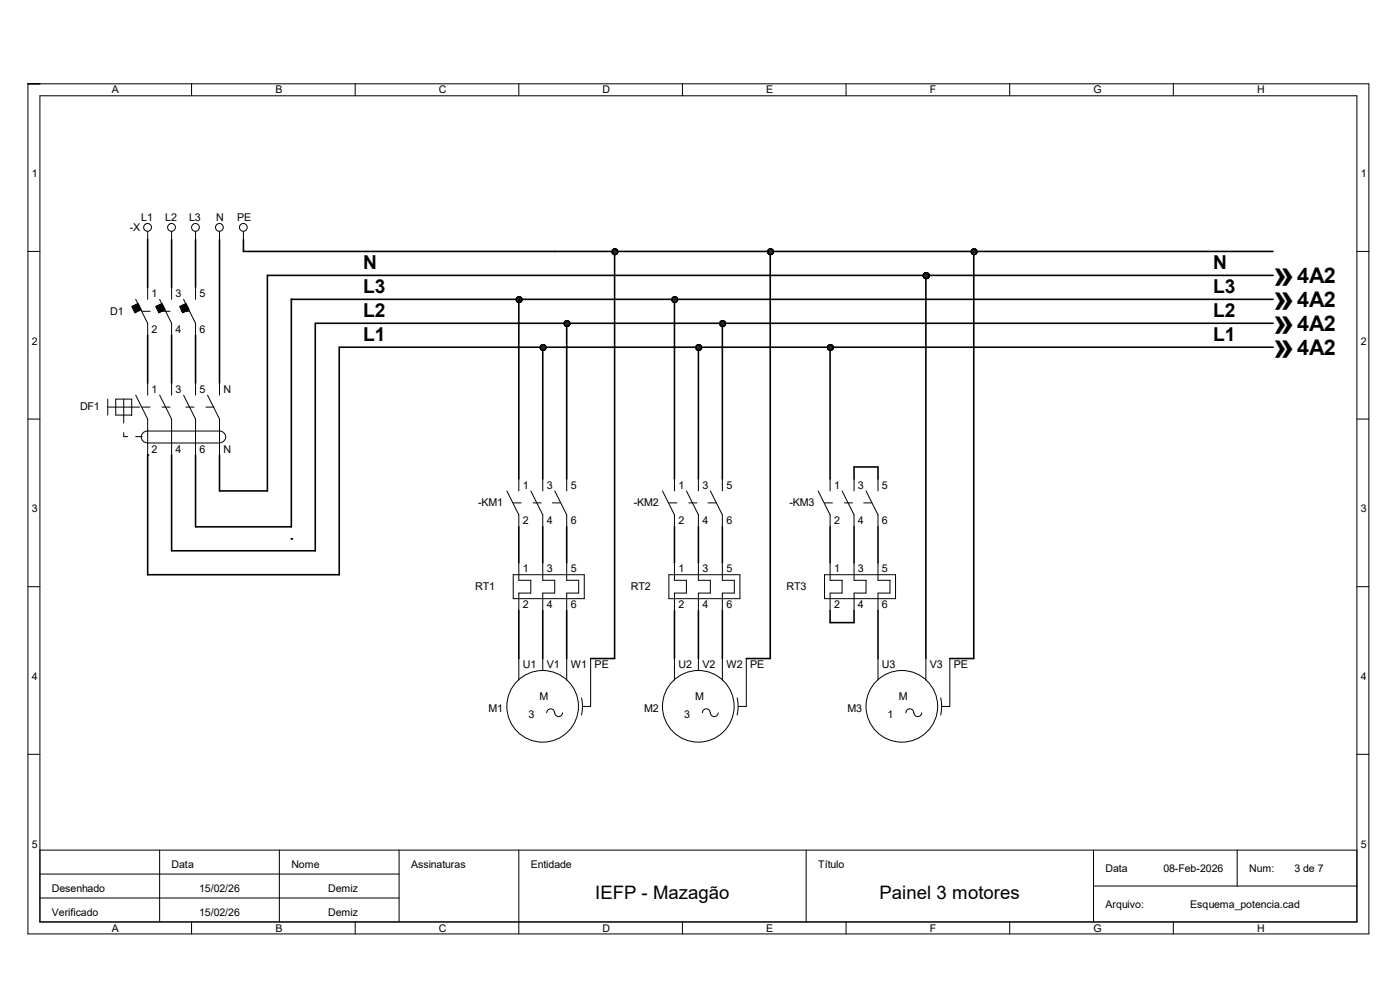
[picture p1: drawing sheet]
<svg xmlns="http://www.w3.org/2000/svg" width="297mm" height="210mm" viewBox="0 0 297 210" stroke-linecap="round" stroke-linejoin="round" font-family="sans-serif">
<g fill="none" stroke="#000" stroke-width=".21">
<path d="M5.9 17.8h284.5v180.3h-284.5zM40.6 17.8v2.5M75.4 17.8v2.5M110.1 17.8v2.5M144.8 17.8v2.5M179.5 17.8v2.5M214.2 17.8v2.5M248.9 17.8v2.5M8.5 20.3h279.4v175.3h-279.4zM5.9 53.3h2.6M31.3 49.1v1.7M36.4 49.1v1.7"/>
<path d="M41.5 49.1v1.7M46.6 49.1v1.7M51.6 49.1v1.7M287.9 53.3h2.5M5.9 88.9h2.6M287.9 88.9h2.5M107.5 104.1l2.6 5.1v2.6M108.9 106.7h1.7M110.1 101.6v2.5M110.1 119.4v3.7h2.5v2.7h-2.5v3.7M112.6 104.1l2.5 5.1v2.6M113.1 106.7h1.7"/>
<path d="M115.1 101.6v2.5M115.1 119.4v3.7h2.6v2.7h-2.6v3.7M117.2 106.7h1.7M117.7 104.1l2.5 5.1v2.6M120.2 101.6v2.5M120.2 119.4v3.7h2.6v2.7h-2.6v3.7M143.1 119.4v3.7h2.5v2.7h-2.5v3.7M148.2 119.4v3.7h2.5v2.7h-2.5v3.7M153.2 119.4v3.7h2.6v2.7h-2.6v3.7M173.6 104.1l2.5 5.1v2.6M174.9 106.7h1.7M176.1 101.6v2.5"/>
<path d="M176.1 119.4v3.7h2.5v2.7h-2.5v3.7M178.6 104.1l2.6 5.1v2.6M179.2 106.7h1.6M181.2 101.6v2.5M181.2 119.4v3.7h2.5v2.7h-2.5v3.7M183.2 106.7h1.7M183.7 104.1l2.6 5.1v2.6M186.3 101.6v2.5M186.3 119.4v3.7h2.5v2.7h-2.5v3.7M5.9 124.5h2.6M108.9 121.9h15.1v5.1h-15.1zM110.1 139.7v4.6"/>
<path d="M115.1 139.7v2.5M120.2 139.7v4.6M125.3 139.7v10.2h-1.7M141.9 121.9h15.1v5.1h-15.1zM143.1 139.7v4.6M148.2 139.7v2.5M153.2 139.7v4.6M158.3 139.7v10.2h-1.7M174.9 121.9h15.1v5.1h-15.1zM186.3 139.7v4.6M196.4 139.7v4.6M201.5 139.7v10.2h-1.7"/>
<path d="M287.9 124.5h2.5M116 151.2a.83 .83 0 0 1 .8-.8 .83 .83 0 0 1 .8 .8M117.7 151.2a.83 .83 0 0 0 .8 .8 .83 .83 0 0 0 .8-.8M123.4 148l.2 1.8-.2 1.9M149 151.2a.83 .83 0 0 1 .8-.8 .83 .83 0 0 1 .9 .8M150.7 151.2a.83 .83 0 0 0 .8 .8 .83 .83 0 0 0 .9-.8M156.4 148l.2 1.8-.2 1.9M192.2 151.2a.83 .83 0 0 1 .8-.8 .83 .83 0 0 1 .8 .8M193.9 151.2a.83 .83 0 0 0 .8 .8 .83 .83 0 0 0 .8-.8M199.6 148l.2 1.8-.2 1.9M5.9 160h2.6M287.9 160h2.5"/>
<path d="M8.5 180.3h279.4M8.5 185.4h76.2M8.5 190.5h76.2M33.9 180.3v15.3M40.6 195.6v2.5M59.3 180.3v15.3M75.4 195.6v2.5M84.7 180.3v15.3M110.1 180.3v17.8M144.8 195.6v2.5M171 180.3v15.3M179.5 195.6v2.5"/>
<path d="M214.2 195.6v2.5M232 188h55.9M232 180.3v15.3M248.9 195.6v2.5M262.5 180.3v7.7"/>
<circle cx="31.3" cy="48.2" r=".83"/>
<circle cx="36.4" cy="48.2" r=".83"/>
<circle cx="41.5" cy="48.2" r=".83"/>
<circle cx="46.5" cy="48.2" r=".83"/>
<circle cx="51.6" cy="48.2" r=".83"/>
<circle cx="115.1" cy="149.8" r="7.6"/>
<circle cx="148.1" cy="149.8" r="7.6"/>
<circle cx="191.3" cy="149.8" r="7.6"/>
</g>
<circle cx="196.5" cy="58.5" r=".57" fill="#f00" stroke="#000" stroke-width=".21"/>
<path d="M140.5 104.1l2.6 5.1v2.6M141.9 106.7h1.7M143.1 101.6v2.5M145.6 104.1l2.6 5.1v2.6M146.1 106.7h1.7M148.2 101.6v2.5M150.2 106.7h1.7M150.7 104.1l2.5 5.1v2.6M153.2 101.6v2.5" fill="none" stroke="#000" stroke-width=".21"/>
<circle cx="206.6" cy="53.4" r=".57" fill="#f00" stroke="#000" stroke-width=".21"/>
<g fill="none" stroke="#000" stroke-width=".21">
<path d="M28.8 63.5l2.5 5.1v2.5M30.1 66h1.7M31.3 61v2.5M33.9 63.5l2.5 5.1v2.5M34.4 66h1.7M36.4 61v2.5M38.4 66h1.7M38.9 63.5l2.6 5.1v2.5M41.5 61v2.5M22.9 84.7v3.4M22.9 86.4h6.7M24.6 84.7h3.3v3.4h-3.3z"/>
<path d="M26.2 84.7v5M26.2 91.8v.8h.9M28.8 83.8l2.5 5.1v7.6M28.8 92.6h1.3M30.1 86.4h1.7M31.3 81.3v2.5M31.3 94h15.3M33.9 83.8l2.5 5.1v7.6M34.4 86.4h1.7M36.4 81.3v2.5M38.9 83.8l2.6 5.1v7.6M39.5 86.4h1.6"/>
<path d="M41.5 81.3v2.5M43.7 86.4h1.7M44 83.8l2.6 5.1v7.6M46.6 93.9a1.25 1.25 0 0 0 1.3-1.2 1.25 1.25 0 0 0-1.3-1.3h-15.3a1.25 1.25 0 0 0-1.3 1.3 1.25 1.25 0 0 0 1.3 1.2M46.6 81.3v2.5"/>
</g>
<g fill="#000" stroke="#000" stroke-width=".21">
<path d="M27.9 65l1.4-.7 .7 1.4-1.4 .7z" fill-rule="evenodd"/>
<path d="M33 65l1.4-.7 .7 1.4-1.4 .7z" fill-rule="evenodd"/>
<path d="M38.1 65l1.4-.7 .6 1.4-1.3 .7z" fill-rule="evenodd"/>
</g>
<g fill="#f00" stroke="#000" stroke-width=".21">
<circle cx="110.1" cy="63.6" r=".57"/>
<circle cx="143.1" cy="63.6" r=".57"/>
<circle cx="130.4" cy="53.4" r=".57"/>
<circle cx="163.5" cy="53.4" r=".57"/>
<circle cx="176.2" cy="73.7" r=".57"/>
<circle cx="196.5" cy="58.5" r=".57"/>
<circle cx="120.3" cy="68.6" r=".57"/>
<circle cx="115.2" cy="73.7" r=".57"/>
<circle cx="153.3" cy="68.6" r=".57"/>
<circle cx="148.2" cy="73.7" r=".57"/>
</g>
<g fill="#f00" stroke="#000" stroke-width=".34">
<circle cx="196.5" cy="58.5" r=".57"/>
<circle cx="206.6" cy="53.4" r=".57"/>
<circle cx="110.1" cy="63.6" r=".57"/>
<circle cx="143.1" cy="63.6" r=".57"/>
<circle cx="130.4" cy="53.4" r=".57"/>
<circle cx="163.5" cy="53.4" r=".57"/>
<circle cx="176.2" cy="73.7" r=".57"/>
<circle cx="120.3" cy="68.6" r=".57"/>
<circle cx="115.2" cy="73.7" r=".57"/>
<circle cx="153.3" cy="68.6" r=".57"/>
<circle cx="148.2" cy="73.7" r=".57"/>
</g>
<path d="M117.7 53.3h152.4M186.3 99.1h-5.1v2.5M176.1 111.8v7.6M181.2 111.8v7.6M176.1 129.5v2.6h5.1" fill="none" stroke="#000" stroke-width=".34"/>
<circle cx="196.5" cy="58.5" r=".57" fill="#800000" stroke="#000" stroke-width=".34"/>
<path d="M130.4 53.3v86.4h-5.1M163.4 53.3v86.4h-5.1M206.6 53.3v86.4h-5.1M110.1 111.8v7.6M115.1 111.8v7.6M143.1 111.8v7.6M148.2 111.8v7.6M153.2 111.8v7.6M143.1 129.5v10.2M148.2 129.5v10.2M153.2 129.5v10.2" fill="none" stroke="#000" stroke-width=".34"/>
<circle cx="206.6" cy="53.4" r=".57" fill="#800000" stroke="#000" stroke-width=".34"/>
<g fill="none" stroke="#000" stroke-width=".34">
<path d="M31.3 50.8v10.2M36.4 50.8v10.2M41.5 50.8v10.2M46.6 50.8v30.5M51.6 50.8v2.5h66.1M270.1 58.4h-213.4v45.7h-10.1v-7.6M31.3 71.1v10.2M36.4 71.1v10.2M41.5 71.1v10.2M270.1 73.7h-198.1v48.2h-40.7v-25.4M270.1 68.6h-203.2v48.2h-30.5v-20.3M270.1 63.5h-208.3v48.3h-20.3v-15.3"/>
<path d="M186.3 99.1v2.5M120.2 111.8v7.6M186.3 111.8v7.6M110.1 129.5v10.2M115.1 129.5v10.2M120.2 129.5v10.2M181.2 129.5v2.6"/>
</g>
<g fill="#000">
<circle cx="61.8" cy="63.5" r=".17"/>
<circle cx="31.3" cy="96.5" r=".17"/>
<circle cx="61.8" cy="114.3" r=".17"/>
</g>
<circle cx="110.1" cy="63.6" r=".57" fill="#800000" stroke="#000" stroke-width=".34"/>
<path d="M143.1 63.5v38.1" fill="none" stroke="#000" stroke-width=".34"/>
<g fill="#800000" stroke="#000" stroke-width=".34">
<circle cx="143.1" cy="63.6" r=".57"/>
<circle cx="130.4" cy="53.4" r=".57"/>
<circle cx="163.5" cy="53.4" r=".57"/>
</g>
<path d="M110.1 63.5v38.1M176.1 73.7v27.9" fill="none" stroke="#000" stroke-width=".34"/>
<g fill="#800000" stroke="#000" stroke-width=".34">
<circle cx="176.2" cy="73.7" r=".57"/>
<circle cx="196.5" cy="58.5" r=".57"/>
</g>
<path d="M196.4 58.4v81.3" fill="none" stroke="#000" stroke-width=".34"/>
<circle cx="196.5" cy="58.5" r=".57" fill="#800000" stroke="#000" stroke-width=".34"/>
<path d="M120.2 68.6v33M186.3 129.5v10.2" fill="none" stroke="#000" stroke-width=".34"/>
<circle cx="120.3" cy="68.6" r=".57" fill="#800000" stroke="#000" stroke-width=".34"/>
<path d="M115.1 73.7v27.9" fill="none" stroke="#000" stroke-width=".34"/>
<circle cx="115.2" cy="73.7" r=".57" fill="#800000" stroke="#000" stroke-width=".34"/>
<path d="M153.2 68.6v33" fill="none" stroke="#000" stroke-width=".34"/>
<circle cx="153.3" cy="68.6" r=".57" fill="#800000" stroke="#000" stroke-width=".34"/>
<path d="M148.2 73.7v27.9" fill="none" stroke="#000" stroke-width=".34"/>
<circle cx="148.2" cy="73.7" r=".57" fill="#800000" stroke="#000" stroke-width=".34"/>
<path d="M5.9 17.8h2.6" fill="none" stroke="#000" stroke-width=".34"/>
<g font-size="8.1">
<text x="270.1" y="60.9">»</text>
<text x="270.1" y="66">»</text>
<text x="270.1" y="71">»</text>
<text x="270.1" y="76.1">»</text>
</g>
<g font-size="4.6">
<text x="275.2" y="65.2">4A2</text>
<text x="275.2" y="60.1">4A2</text>
<text x="275.2" y="70.3">4A2</text>
<text x="275.2" y="75.4">4A2</text>
</g>
<g font-size="4.1">
<text x="77" y="57.1">N</text>
<text x="257.4" y="57.1">N</text>
<text x="77" y="62.2">L3</text>
<text x="257.4" y="62.2">L3</text>
<text x="77" y="67.3">L2</text>
<text x="257.4" y="67.3">L2</text>
<text x="77" y="72.3">L1</text>
<text x="257.4" y="72.3">L1</text>
</g>
<g font-size="3.9">
<text x="126.3" y="190.7">IEFP - Mazagão</text>
<text x="186.6" y="190.7">Painel 3 motores</text>
</g>
<g font-size="2.3">
<text x="30" y="46.9">L1</text>
<text x="35.1" y="46.9">L2</text>
<text x="40.1" y="46.9">L3</text>
<text x="45.9" y="46.9">N</text>
<text x="50.3" y="46.9">PE</text>
<text x="27.5" y="48.9">-X</text>
<text x="32.2" y="63">1</text>
<text x="37.2" y="63">3</text>
<text x="42.3" y="63">5</text>
<text x="23.4" y="66.7">D1</text>
<text x="32.2" y="70.6">2</text>
<text x="37.2" y="70.6">4</text>
<text x="42.3" y="70.6">6</text>
<text x="32.2" y="83.3">1</text>
<text x="37.2" y="83.3">3</text>
<text x="42.3" y="83.3">5</text>
<text x="47.4" y="83.3">N</text>
<text x="17" y="87">DF1</text>
<text x="32.2" y="96">2</text>
<text x="37.2" y="96">4</text>
<text x="42.3" y="96">6</text>
<text x="47.4" y="96">N</text>
<text x="101.4" y="107.4">-KM1</text>
<text x="110.9" y="103.6">1</text>
<text x="116" y="103.6">3</text>
<text x="121.1" y="103.6">5</text>
<text x="134.4" y="107.4">-KM2</text>
<text x="143.9" y="103.6">1</text>
<text x="149" y="103.6">3</text>
<text x="154.1" y="103.6">5</text>
<text x="167.5" y="107.4">-KM3</text>
<text x="177" y="103.6">1</text>
<text x="182" y="103.6">3</text>
<text x="187.1" y="103.6">5</text>
<text x="110.9" y="111.3">2</text>
<text x="116" y="111.3">4</text>
<text x="121.1" y="111.3">6</text>
<text x="143.9" y="111.3">2</text>
<text x="149" y="111.3">4</text>
<text x="154.1" y="111.3">6</text>
<text x="177" y="111.3">2</text>
<text x="182" y="111.3">4</text>
<text x="187.1" y="111.3">6</text>
<text x="100.8" y="125.1">RT1</text>
<text x="110.9" y="121.4">1</text>
<text x="116" y="121.4">3</text>
<text x="121.1" y="121.4">5</text>
<text x="133.9" y="125.1">RT2</text>
<text x="143.9" y="121.4">1</text>
<text x="149" y="121.4">3</text>
<text x="154.1" y="121.4">5</text>
<text x="166.9" y="125.1">RT3</text>
<text x="177" y="121.4">1</text>
<text x="182" y="121.4">3</text>
<text x="187.1" y="121.4">5</text>
<text x="110.9" y="129">2</text>
<text x="116" y="129">4</text>
<text x="121.1" y="129">6</text>
<text x="143.9" y="129">2</text>
<text x="149" y="129">4</text>
<text x="154.1" y="129">6</text>
<text x="177" y="129">2</text>
<text x="182" y="129">4</text>
<text x="187.1" y="129">6</text>
<text x="110.9" y="141.7">U1</text>
<text x="116" y="141.7">V1</text>
<text x="121.1" y="141.7">W1</text>
<text x="126.1" y="141.7">PE</text>
<text x="143.9" y="141.7">U2</text>
<text x="149" y="141.7">V2</text>
<text x="154.1" y="141.7">W2</text>
<text x="159.2" y="141.7">PE</text>
<text x="187.1" y="141.7">U3</text>
<text x="197.3" y="141.7">V3</text>
<text x="202.3" y="141.7">PE</text>
<text x="114.5" y="148.5">M</text>
<text x="147.5" y="148.5">M</text>
<text x="190.7" y="148.5">M</text>
<text x="103.6" y="151">M1</text>
<text x="112.1" y="152.2">3</text>
<text x="136.6" y="151">M2</text>
<text x="145.1" y="152.2">3</text>
<text x="179.8" y="151">M3</text>
<text x="188.3" y="152.2">1</text>
</g>
<g font-size="2.2">
<text x="23.7" y="19.8">A</text>
<text x="58.4" y="19.8">B</text>
<text x="93.1" y="19.8">C</text>
<text x="127.8" y="19.8">D</text>
<text x="162.6" y="19.8">E</text>
<text x="197.3" y="19.8">F</text>
<text x="232" y="19.8">G</text>
<text x="266.7" y="19.8">H</text>
<text x="6.8" y="37.6">1</text>
<text x="288.7" y="37.6">1</text>
<text x="6.8" y="73.2">2</text>
<text x="288.7" y="73.2">2</text>
<text x="6.8" y="108.7">3</text>
<text x="288.7" y="108.7">3</text>
<text x="6.8" y="144.3">4</text>
<text x="288.7" y="144.3">4</text>
<text x="6.8" y="179.8">5</text>
<text x="288.7" y="179.8">5</text>
<text x="36.4" y="184.1">Data</text>
<text x="61.8" y="184.1">Nome</text>
<text x="87.2" y="184.1">Assinaturas</text>
<text x="112.6" y="184.1">Entidade</text>
<text x="173.6" y="184.1">Título</text>
<text x="234.5" y="184.9">Data</text>
<text x="246.8" y="184.9">08-Feb-2026</text>
<text x="265" y="184.9">Num:</text>
<text x="274.6" y="184.9">3 de 7</text>
<text x="11" y="189.1">Desenhado</text>
<text x="42.2" y="189.1">15/02/26</text>
<text x="69.6" y="189.1">Demiz</text>
<text x="11" y="194.2">Verificado</text>
<text x="23.7" y="197.6">A</text>
<text x="42.2" y="194.2">15/02/26</text>
<text x="58.4" y="197.6">B</text>
<text x="69.6" y="194.2">Demiz</text>
<text x="93.1" y="197.6">C</text>
<text x="127.8" y="197.6">D</text>
<text x="162.6" y="197.6">E</text>
<text x="197.3" y="197.6">F</text>
<text x="232" y="197.6">G</text>
<text x="234.5" y="192.5">Arquivo:</text>
<text x="252.5" y="192.5">Esquema_potencia.cad</text>
<text x="266.7" y="197.6">H</text>
</g>
</svg>
